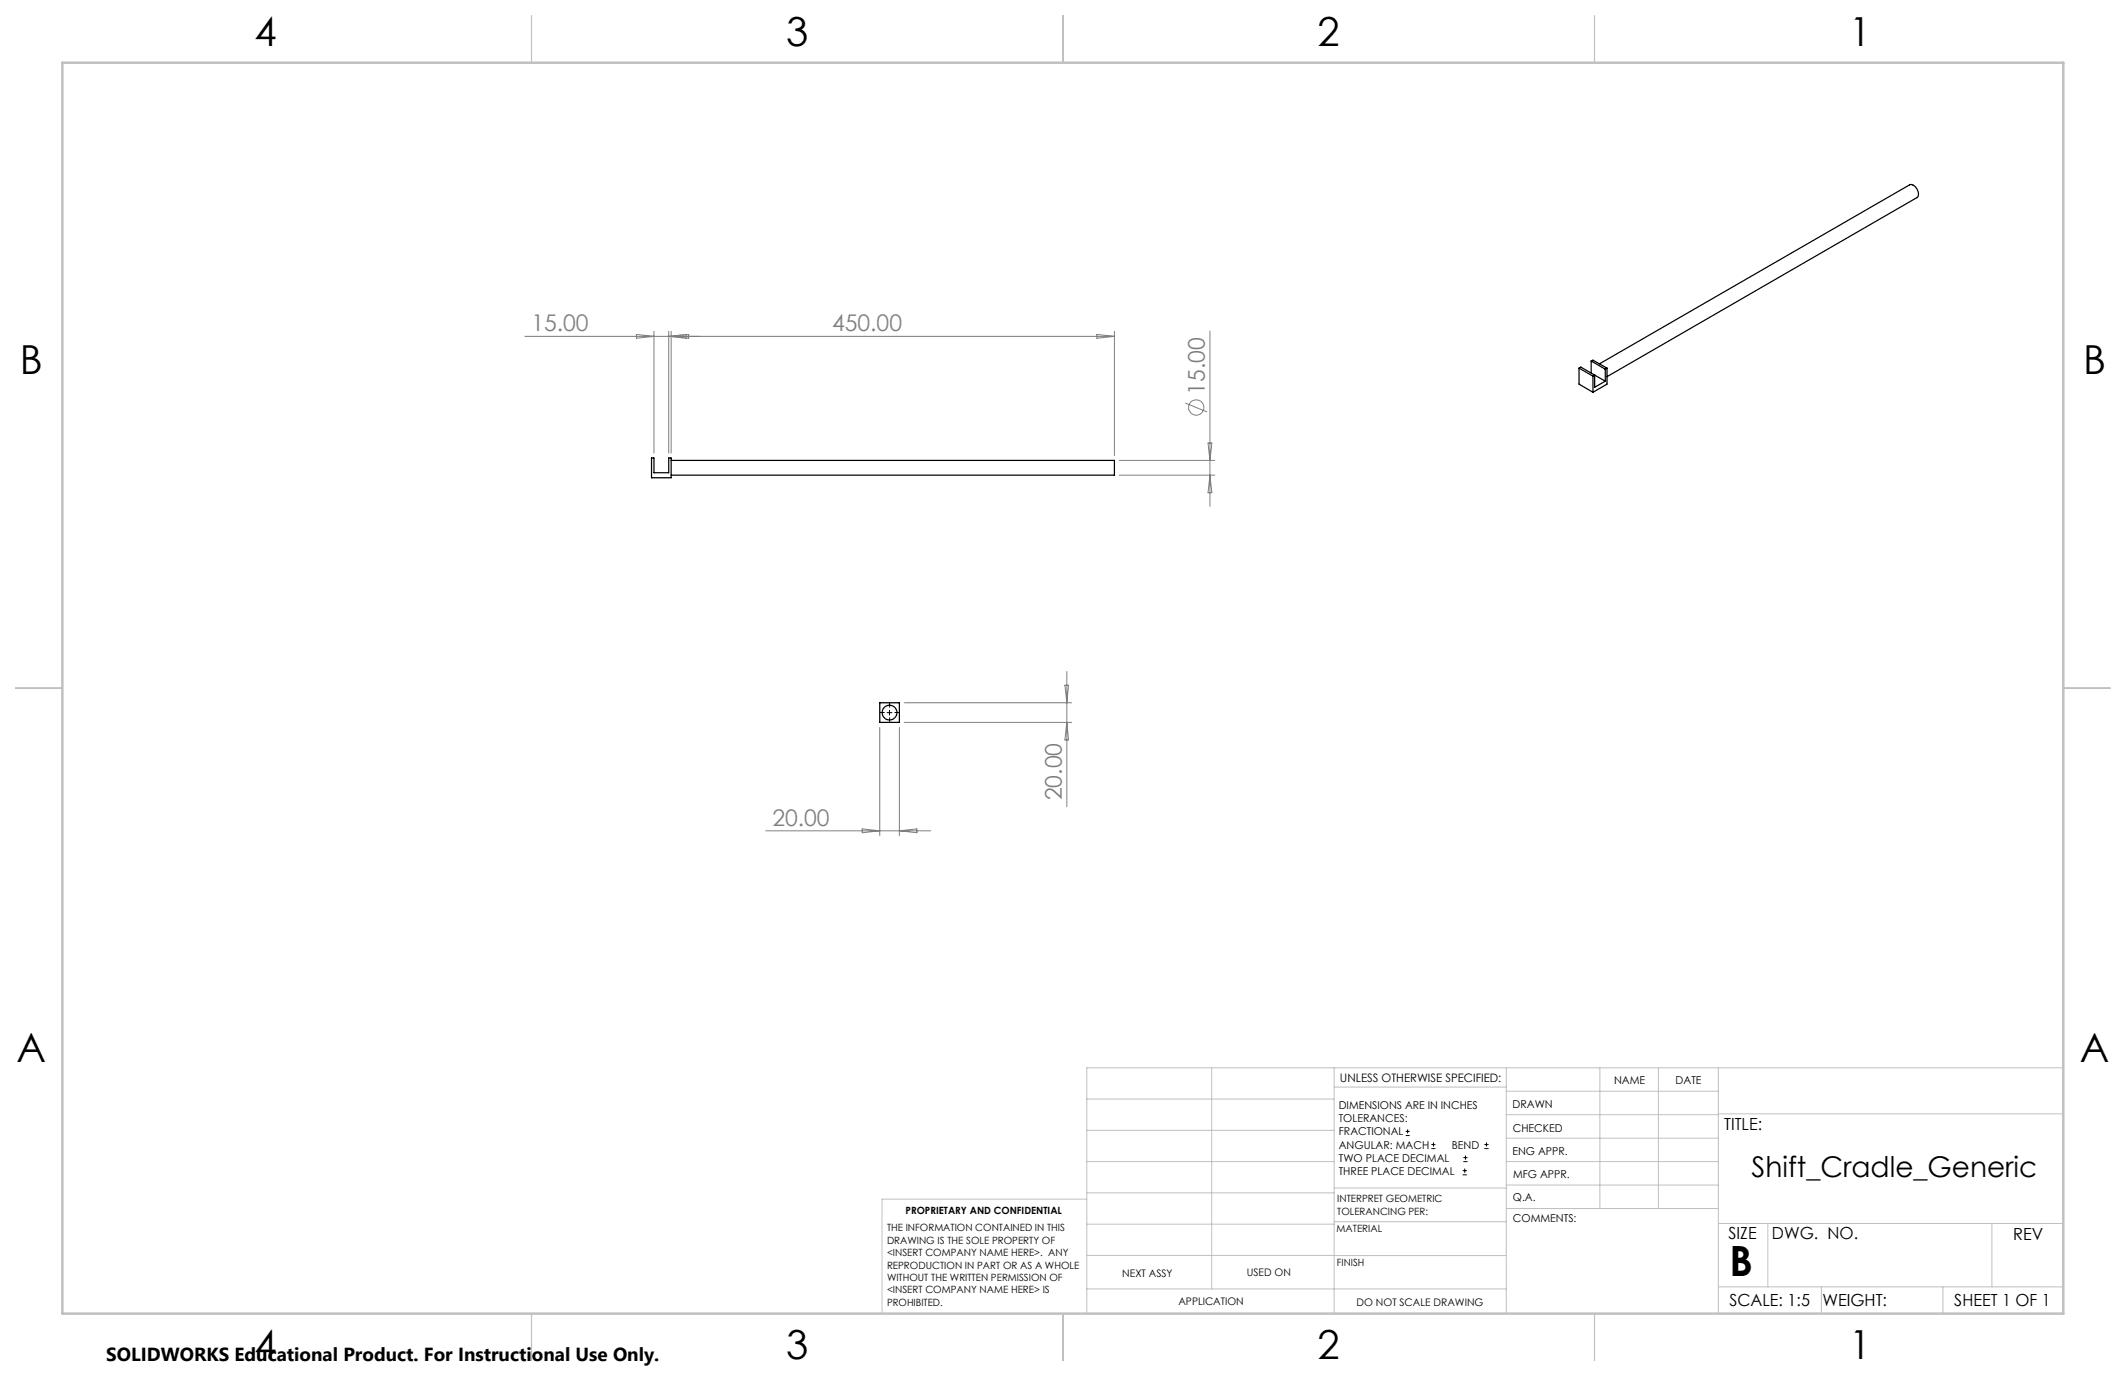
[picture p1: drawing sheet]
<svg xmlns="http://www.w3.org/2000/svg" width="432mm" height="279mm" viewBox="0 0 432 279" stroke-linecap="round" stroke-linejoin="round" font-family="sans-serif">
<g fill="none" stroke="#000" stroke-width=".25">
<path d="M320.7 74.8l2.8 1.6M320.7 74.8v3.2l2.8 1.7M320.7 74.8l.4-.3 4.9 2.9M323.2 73.3l.3-.2 2.9 1.7M323.2 73.3l2.8 1.7M323.2 73.3v2.5M323.5 76.4v3.3M323.5 76.4l.4-.2v2.4l2.1-1.2M324.9 73.9l62.9-36.4a1.78 1.78 0 0 1 1.8 2.3l-.2 .3-63 36.4M326 75v2.4M326.4 74.8l-.4 .2M326.4 74.8v3.2l-2.9 1.7"/>
<path d="M132.3 93h.5v3h3v-3h.5v4h-4zM136.3 93.5h90v3h-90M178.7 142.7h4v4h-4z"/>
<circle cx="180.7" cy="144.7" r="1.51"/>
</g>
<g fill="none" stroke="#808080" stroke-width=".2">
<path d="M106.6 68.3h119.7M129.3 67.9l3.5 .4-3.5 .4zM132.8 67.3v24.7M135.8 67.3v24.7M135.8 68.3l3.6-.4v.8zM136.3 67.3v24.7M136.3 68.3l3.6-.4v.8zM222.8 67.9l3.5 .4-3.5 .4zM226.3 67.3v25.2M245.7 67.2v35.6M227.3 93.5h19.4M227.3 96.5h19.4"/>
<path d="M240.7 81.8l4.5 1.8M245.4 90h.7l-.4 3.5zM245.7 96.5l.4 3.5h-.7zM216.3 139.1h.7l-.3 3.6zM216.7 136.3v27.5M178.7 147.7v22M182.7 147.7v22M183.7 146.7h34M183.7 142.7h34M216.7 146.7l.3 3.5h-.7zM155.5 168.7h33.5M175.1 168.3l3.6 .4-3.6 .4z"/>
<path d="M182.7 168.7l3.5-.4v.8z"/>
<circle cx="242.9" cy="82.7" r="1.55"/>
</g>
<g fill="none" stroke="#000" stroke-width=".2">
<path d="M180.2 144.7h1M180.7 144.2v1M285.5 230.6h.8M285.5 229.7h.8M285.9 229.3v.9M290.7 233.2h.8M290.7 232.4h.8M291.1 232v.8M297.1 238.5h.8M297.1 237.7h.8M297.2 235.9h.9M297.2 235.1h.9"/>
<path d="M297.5 237.3v.8M297.6 234.6v.9M301.5 233.2h.8M301.5 232.4h.8M301.9 232v.8"/>
</g>
<path d="M179.7 144.7h-1M180.7 143.7v-1M180.7 145.7v1M181.7 144.7h1" fill="none" stroke="#000" stroke-width=".2" stroke-dasharray="15.2 1.3 1.3 1.3" stroke-linecap="butt"/>
<g fill="none" stroke="#c0c0c0" stroke-width=".2">
<path d="M246.1 216.8v44.9M271 216.8v49.9M305.9 216.8v49.9M324.9 216.8v28.6M336.8 216.8v28.6M349 216.8v49.9M419.1 216.8h-198.4v49.9M220.7 235.9h50.3M220.7 229.5h50.3M220.7 223.2h50.3M271 220.7h34.9M305.9 231.1h43.1"/>
<path d="M305.9 226.3h43.1M305.9 221.6h43.1M305.9 235.9h43.1M349 226.2h70.1M220.7 248.6h50.3M220.7 242.2h50.3M220.7 254.9h50.3M220.7 243.5h-41.6v23.2M271 255h34.9M271 248.1h35M271 241.2h35M305.9 240.6h43.1"/>
<path d="M306 245.4h43M349 248.4h70.1M359.1 248.4v12.9M404.6 248.4v12.9M220.7 261.7h85.2M349 261.3h70.1M369.9 261.3v5.4M394.6 261.3v5.4"/>
</g>
<path d="M107.9 3.2v9.5M215.9 3.2v9.5M323.8 3.2v9.5M3.1 139.7h9.6M419.1 139.7h9.5M107.9 266.7v9.6M215.9 266.7v9.6M323.8 266.7v9.6" fill="none" stroke="#c0c0c0" stroke-width=".25"/>
<path d="M12.7 12.7h406.4v254h-406.4z" fill="none" stroke="#c0c0c0" stroke-width=".5"/>
<text font-size="8.5" x="351.3" y="259">B</text>
<g font-size="8.1">
<text x="51.7" y="9.3">4</text>
<text x="159.7" y="9.3">3</text>
<text x="267.6" y="9.3">2</text>
<text x="375.6" y="9.3">1</text>
<text x="4" y="76">B</text>
<text x="423.1" y="76">B</text>
<text x="3.3" y="215.7">A</text>
<text x="422.4" y="215.7">A</text>
<text x="51.7" y="276">4</text>
<text x="159.7" y="276">3</text>
<text x="267.6" y="276">2</text>
<text x="375.6" y="276">1</text>
</g>
<text font-size="5.8" x="355.8" y="239.1">Shift_Cradle_Generic</text>
<g font-size="4.7" fill="#808080">
<text x="107.9" y="67.3">15.00</text>
<text x="169" y="67.3">450.00</text>
<text x="244.7" y="80.2" transform="rotate(-90 244.7 80.2)">15.00</text>
<text x="156.9" y="167.7">20.00</text>
<text x="215.7" y="162.5" transform="rotate(-90 215.7 162.5)">20.00</text>
</g>
<text font-size="3.8" x="21.6" y="276.3">SOLIDWORKS Educational Product. For Instructional Use Only.</text>
<g font-size="3.4">
<text x="350.2" y="229.5">TITLE:</text>
<text x="351.1" y="251.6">SIZE</text>
<text x="359.9" y="251.6">DWG. NO.</text>
<text x="408.9" y="251.7">REV</text>
<text x="351.2" y="265.2">SCALE: 1:5</text>
<text x="370.1" y="265.3">WEIGHT:</text>
<text x="396.9" y="265.2">SHEET 1 OF 1</text>
</g>
<text font-size="2.4" x="272.2" y="219.7">UNLESS OTHERWISE SPECIFIED:</text>
<g font-size="2.2">
<text x="327.8" y="220.1">NAME</text>
<text x="340.3" y="220.2">DATE</text>
<text x="271.9" y="225.3">DIMENSIONS ARE IN INCHES</text>
<text x="271.9" y="227.9">TOLERANCES:</text>
<text x="307.2" y="224.9">DRAWN</text>
<text x="271.9" y="230.6">FRACTIONAL</text>
<text x="271.9" y="233.2">ANGULAR: MACH</text>
<text x="294.9" y="233.2">BEND</text>
<text x="307.3" y="229.8">CHECKED</text>
<text x="271.9" y="235.9">TWO PLACE DECIMAL</text>
<text x="271.9" y="238.5">THREE PLACE DECIMAL</text>
<text x="307.2" y="234.4">ENG APPR.</text>
<text x="307.3" y="239.2">MFG APPR.</text>
<text x="307.3" y="243.9">Q.A.</text>
<text x="307.3" y="248.1">COMMENTS:</text>
</g>
<g font-size="2.1">
<text x="227.9" y="259.2">NEXT ASSY</text>
<text x="253.3" y="259.2">USED ON</text>
<text x="239.3" y="265">APPLICATION</text>
<text x="275.5" y="265.1">DO NOT SCALE DRAWING</text>
</g>
<g font-size="2">
<text x="271.6" y="244.1">INTERPRET GEOMETRIC</text>
<text x="180.2" y="250">THE INFORMATION CONTAINED IN THIS</text>
<text x="183.9" y="246.4">PROPRIETARY AND CONFIDENTIAL</text>
<text x="271.5" y="250.2">MATERIAL</text>
<text x="271.6" y="246.6">TOLERANCING PER:</text>
<text x="180.2" y="252.5">DRAWING IS THE SOLE PROPERTY OF</text>
<text x="180.2" y="255.1">&lt;INSERT COMPANY NAME HERE&gt;. ANY</text>
<text x="180.2" y="257.6">REPRODUCTION IN PART OR AS A WHOLE</text>
<text x="271.5" y="257">FINISH</text>
<text x="180.2" y="260.1">WITHOUT THE WRITTEN PERMISSION OF</text>
<text x="180.2" y="262.6">&lt;INSERT COMPANY NAME HERE&gt; IS</text>
<text x="180.2" y="265.2">PROHIBITED.</text>
</g>
</svg>
